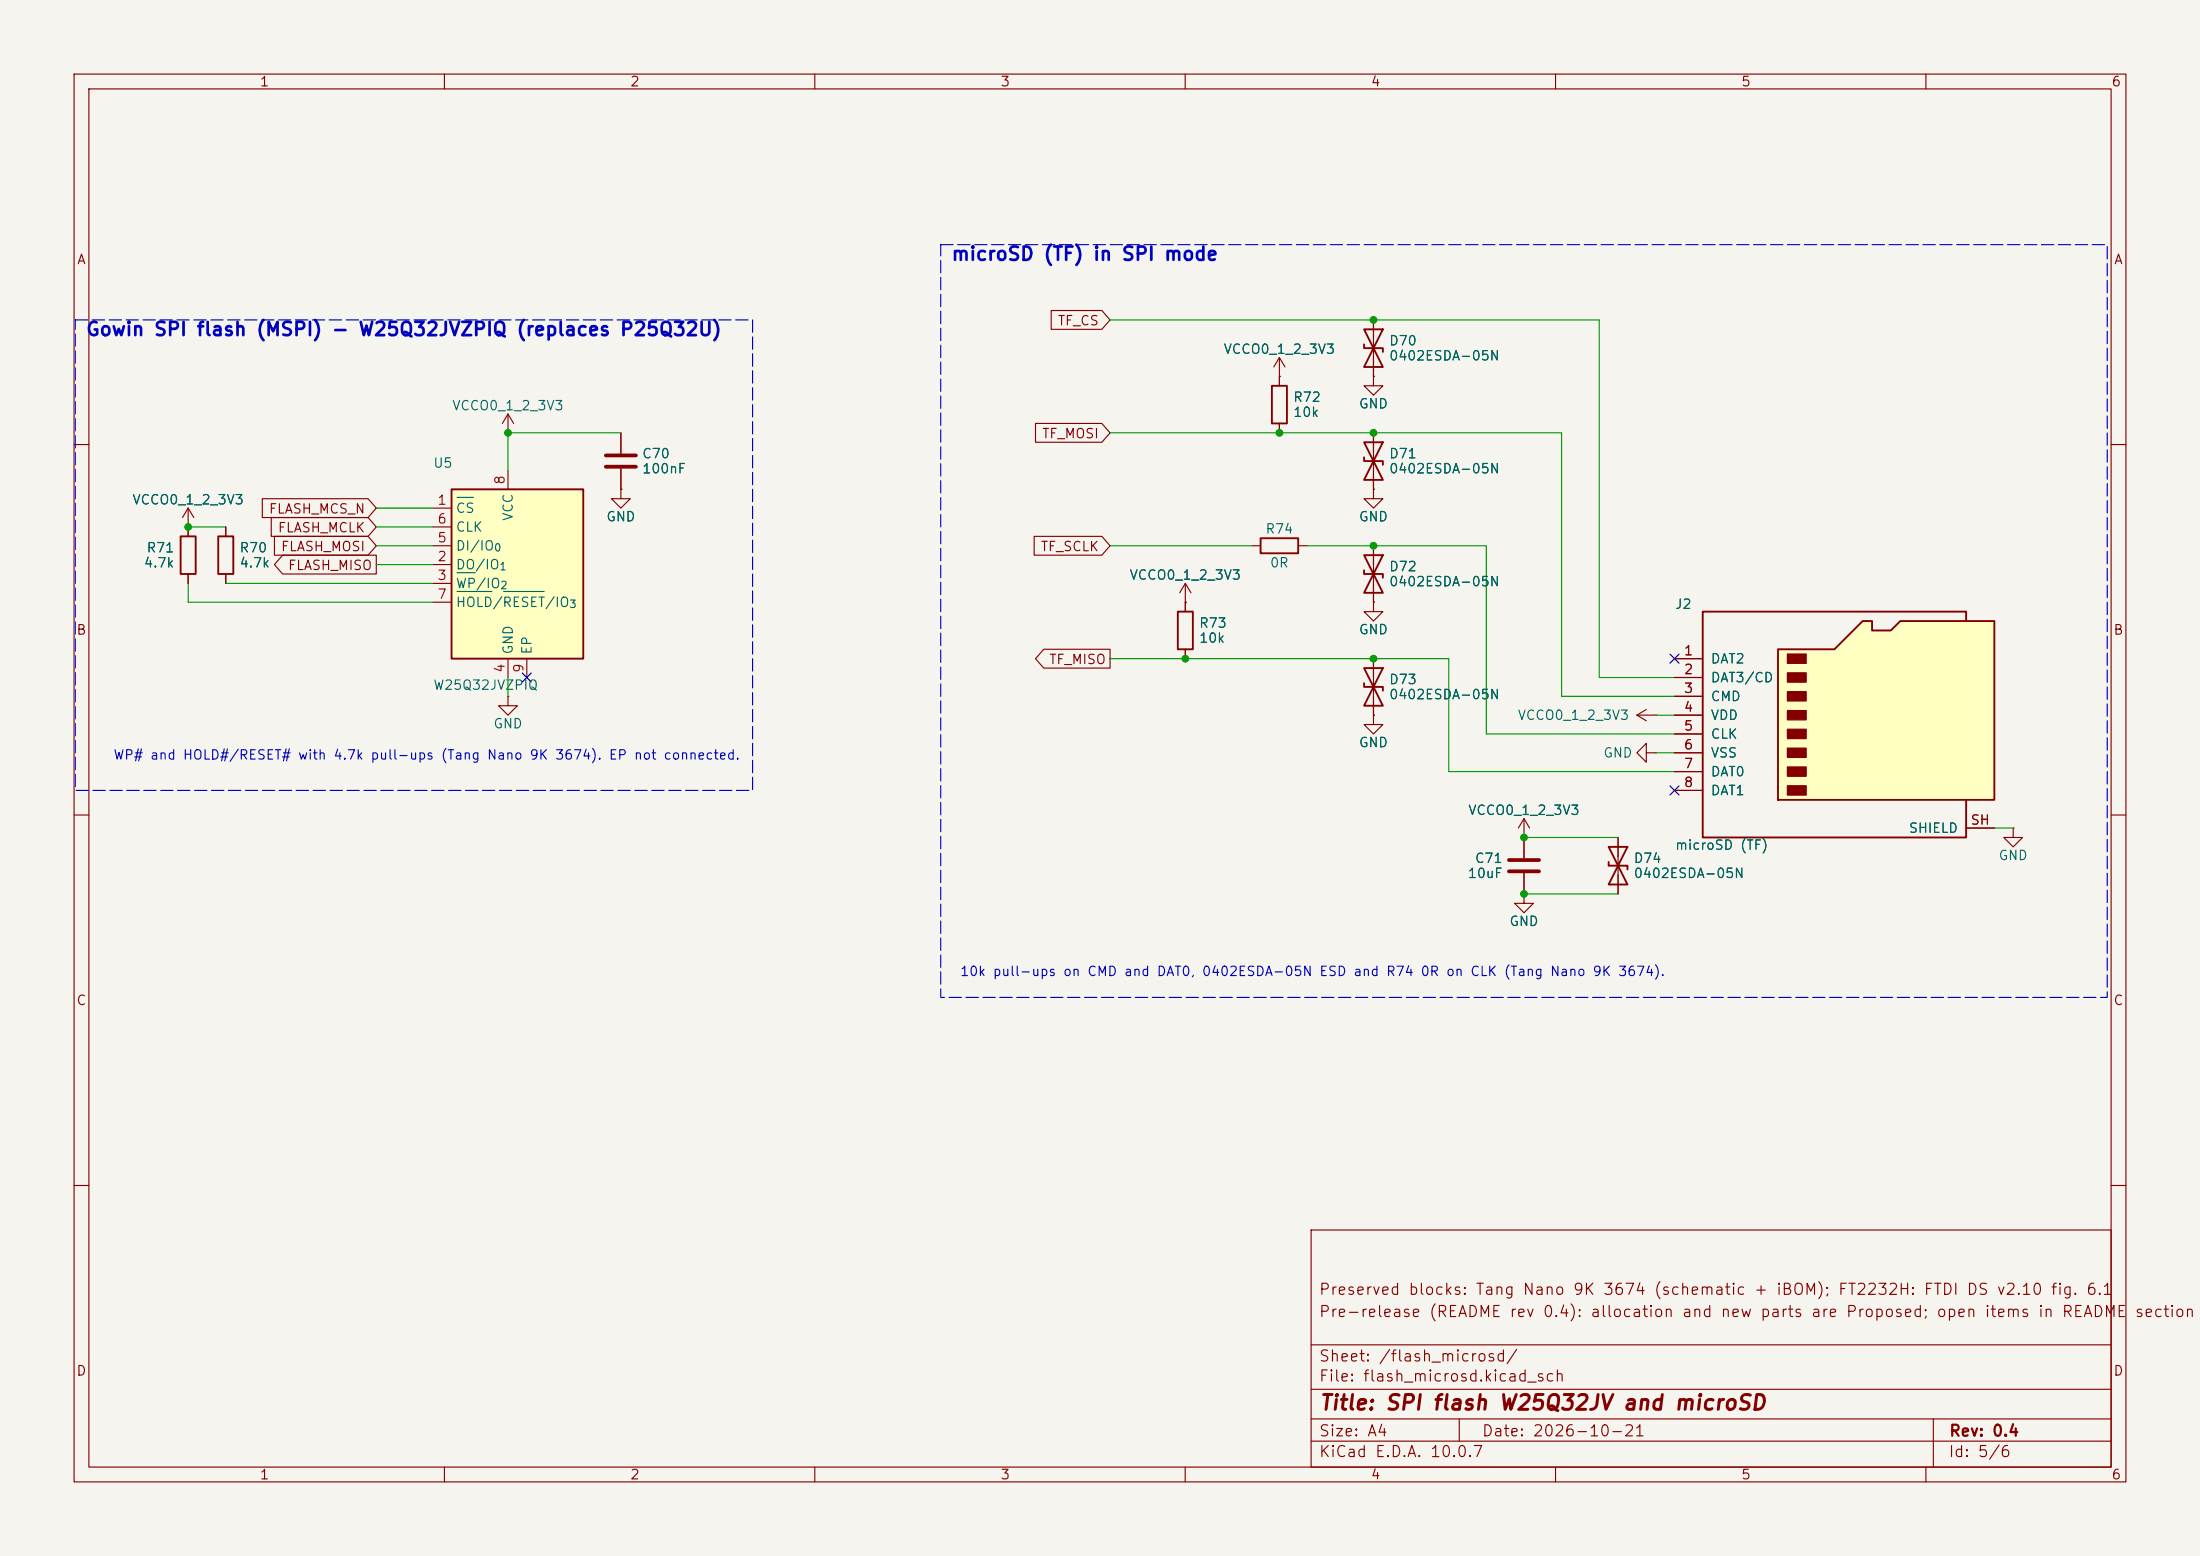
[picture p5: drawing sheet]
(kicad_sch
 (version 20260101)
 (generator "eeschema")
 (generator_version "10.0")
 (paper "A4")
 (title_block
  (title "SPI flash W25Q32JV and microSD")
  (date "2026-10-21")
  (rev "0.4")
  (comment 1 "Pre-release (README rev 0.4): allocation and new parts are Proposed; open items in README section 20")
  (comment 2 "Preserved blocks: Tang Nano 9K 3674 (schematic + iBOM); FT2232H: FTDI DS v2.10 fig. 6.1"))
 (lib_symbols
  (symbol "Connector:Micro_SD_Card"
   (pin_names
    (offset 1.016)) (exclude_from_sim no) (in_bom yes) (on_board yes)
   (in_pos_files yes)
   (duplicate_pin_numbers_are_jumpers no)
   (property "Reference" "J" (at -16.51 15.24 0) (show_name no) (do_not_autoplace no) (effects (font (size 1.27 1.27))))
   (property "Value" "Micro_SD_Card" (at 16.51 15.24 0) (show_name no) (do_not_autoplace no) (effects (font (size 1.27 1.27)) (justify right)))
   (property "Footprint" "" (at 29.21 7.62 0) (show_name no) (do_not_autoplace no) (hide yes) (effects (font (size 1.27 1.27))))
   (property "Datasheet" "https://www.we-online.com/components/products/datasheet/693072010801.pdf" (at 0 0 0) (show_name no) (do_not_autoplace no) (hide yes) (effects (font (size 1.27 1.27))))
   (property "Description" "Micro SD Card Socket" (at 0 0 0) (show_name no) (do_not_autoplace no) (hide yes) (effects (font (size 1.27 1.27))))
   (symbol "Micro_SD_Card_0_1"
    (polyline (pts (xy -8.89 -11.43) (xy -8.89 8.89) (xy -1.27 8.89) (xy 2.54 12.7) (xy 3.81 12.7) (xy 3.81 11.43) (xy 6.35 11.43) (xy 7.62 12.7) (xy 20.32 12.7) (xy 20.32 -11.43) (xy -8.89 -11.43)) (stroke (width 0.254) (type default)) (fill (type background)))
    (rectangle (start -7.62 8.255) (end -5.08 6.985) (stroke (width 0) (type default)) (fill (type outline)))
    (rectangle (start -7.62 5.715) (end -5.08 4.445) (stroke (width 0) (type default)) (fill (type outline)))
    (rectangle (start -7.62 3.175) (end -5.08 1.905) (stroke (width 0) (type default)) (fill (type outline)))
    (rectangle (start -7.62 0.635) (end -5.08 -0.635) (stroke (width 0) (type default)) (fill (type outline)))
    (rectangle (start -7.62 -1.905) (end -5.08 -3.175) (stroke (width 0) (type default)) (fill (type outline)))
    (rectangle (start -7.62 -4.445) (end -5.08 -5.715) (stroke (width 0) (type default)) (fill (type outline)))
    (rectangle (start -7.62 -6.985) (end -5.08 -8.255) (stroke (width 0) (type default)) (fill (type outline)))
    (rectangle (start -7.62 -9.525) (end -5.08 -10.795) (stroke (width 0) (type default)) (fill (type outline)))
    (polyline (pts (xy 16.51 12.7) (xy 16.51 13.97) (xy -19.05 13.97) (xy -19.05 -16.51) (xy 16.51 -16.51) (xy 16.51 -11.43)) (stroke (width 0.254) (type default)) (fill (type none))))
   (symbol "Micro_SD_Card_1_1"
    (pin bidirectional line (at -22.86 7.62 0) (length 3.81) (name "DAT2" (effects (font (size 1.27 1.27)))) (number "1" (effects (font (size 1.27 1.27)))))
    (pin bidirectional line (at -22.86 5.08 0) (length 3.81) (name "DAT3/CD" (effects (font (size 1.27 1.27)))) (number "2" (effects (font (size 1.27 1.27)))))
    (pin input line (at -22.86 2.54 0) (length 3.81) (name "CMD" (effects (font (size 1.27 1.27)))) (number "3" (effects (font (size 1.27 1.27)))))
    (pin power_in line (at -22.86 0 0) (length 3.81) (name "VDD" (effects (font (size 1.27 1.27)))) (number "4" (effects (font (size 1.27 1.27)))))
    (pin input line (at -22.86 -2.54 0) (length 3.81) (name "CLK" (effects (font (size 1.27 1.27)))) (number "5" (effects (font (size 1.27 1.27)))))
    (pin power_in line (at -22.86 -5.08 0) (length 3.81) (name "VSS" (effects (font (size 1.27 1.27)))) (number "6" (effects (font (size 1.27 1.27)))))
    (pin bidirectional line (at -22.86 -7.62 0) (length 3.81) (name "DAT0" (effects (font (size 1.27 1.27)))) (number "7" (effects (font (size 1.27 1.27)))))
    (pin bidirectional line (at -22.86 -10.16 0) (length 3.81) (name "DAT1" (effects (font (size 1.27 1.27)))) (number "8" (effects (font (size 1.27 1.27)))))
    (pin passive line (at 20.32 -15.24 180) (length 3.81) (name "SHIELD" (effects (font (size 1.27 1.27)))) (number "SH" (effects (font (size 1.27 1.27))))))
   (embedded_fonts no))
  (symbol "Device:C"
   (pin_numbers (hide yes))
   (pin_names
    (offset 0.254)) (exclude_from_sim no) (in_bom yes) (on_board yes)
   (in_pos_files yes)
   (duplicate_pin_numbers_are_jumpers no)
   (property "Reference" "C" (at 0.635 2.54 0) (show_name no) (do_not_autoplace no) (effects (font (size 1.27 1.27)) (justify left)))
   (property "Value" "C" (at 0.635 -2.54 0) (show_name no) (do_not_autoplace no) (effects (font (size 1.27 1.27)) (justify left)))
   (property "Footprint" "" (at 0.9652 -3.81 0) (show_name no) (do_not_autoplace no) (hide yes) (effects (font (size 1.27 1.27))))
   (property "Datasheet" "" (at 0 0 0) (show_name no) (do_not_autoplace no) (hide yes) (effects (font (size 1.27 1.27))))
   (property "Description" "Unpolarized capacitor" (at 0 0 0) (show_name no) (do_not_autoplace no) (hide yes) (effects (font (size 1.27 1.27))))
   (symbol "C_0_1"
    (polyline (pts (xy -2.032 0.762) (xy 2.032 0.762)) (stroke (width 0.508) (type default)) (fill (type none)))
    (polyline (pts (xy -2.032 -0.762) (xy 2.032 -0.762)) (stroke (width 0.508) (type default)) (fill (type none))))
   (symbol "C_1_1"
    (pin passive line (at 0 3.81 270) (length 2.794) (name "" (effects (font (size 1.27 1.27)))) (number "1" (effects (font (size 1.27 1.27)))))
    (pin passive line (at 0 -3.81 90) (length 2.794) (name "" (effects (font (size 1.27 1.27)))) (number "2" (effects (font (size 1.27 1.27))))))
   (embedded_fonts no))
  (symbol "Device:D_TVS"
   (pin_numbers (hide yes))
   (pin_names
    (offset 1.016) (hide yes)) (exclude_from_sim no) (in_bom yes) (on_board yes)
   (in_pos_files yes)
   (duplicate_pin_numbers_are_jumpers no)
   (property "Reference" "D" (at 0 2.54 0) (show_name no) (do_not_autoplace no) (effects (font (size 1.27 1.27))))
   (property "Value" "D_TVS" (at 0 -2.54 0) (show_name no) (do_not_autoplace no) (effects (font (size 1.27 1.27))))
   (property "Footprint" "" (at 0 0 0) (show_name no) (do_not_autoplace no) (hide yes) (effects (font (size 1.27 1.27))))
   (property "Datasheet" "" (at 0 0 0) (show_name no) (do_not_autoplace no) (hide yes) (effects (font (size 1.27 1.27))))
   (property "Description" "Bidirectional transient-voltage-suppression diode" (at 0 0 0) (show_name no) (do_not_autoplace no) (hide yes) (effects (font (size 1.27 1.27))))
   (symbol "D_TVS_0_1"
    (polyline (pts (xy -2.54 1.27) (xy -2.54 -1.27) (xy 2.54 1.27) (xy 2.54 -1.27) (xy -2.54 1.27)) (stroke (width 0.254) (type default)) (fill (type none)))
    (polyline (pts (xy 0.508 1.27) (xy 0 1.27) (xy 0 -1.27) (xy -0.508 -1.27)) (stroke (width 0.254) (type default)) (fill (type none)))
    (polyline (pts (xy 1.27 0) (xy -1.27 0)) (stroke (width 0) (type default)) (fill (type none))))
   (symbol "D_TVS_1_1"
    (pin passive line (at -3.81 0 0) (length 2.54) (name "A1" (effects (font (size 1.27 1.27)))) (number "1" (effects (font (size 1.27 1.27)))))
    (pin passive line (at 3.81 0 180) (length 2.54) (name "A2" (effects (font (size 1.27 1.27)))) (number "2" (effects (font (size 1.27 1.27))))))
   (embedded_fonts no))
  (symbol "Device:R"
   (pin_numbers (hide yes))
   (pin_names
    (offset 0)) (exclude_from_sim no) (in_bom yes) (on_board yes)
   (in_pos_files yes)
   (duplicate_pin_numbers_are_jumpers no)
   (property "Reference" "R" (at 2.032 0 90) (show_name no) (do_not_autoplace no) (effects (font (size 1.27 1.27))))
   (property "Value" "R" (at 0 0 90) (show_name no) (do_not_autoplace no) (effects (font (size 1.27 1.27))))
   (property "Footprint" "" (at -1.778 0 90) (show_name no) (do_not_autoplace no) (hide yes) (effects (font (size 1.27 1.27))))
   (property "Datasheet" "" (at 0 0 0) (show_name no) (do_not_autoplace no) (hide yes) (effects (font (size 1.27 1.27))))
   (property "Description" "Resistor" (at 0 0 0) (show_name no) (do_not_autoplace no) (hide yes) (effects (font (size 1.27 1.27))))
   (symbol "R_0_1"
    (rectangle (start -1.016 -2.54) (end 1.016 2.54) (stroke (width 0.254) (type default)) (fill (type none))))
   (symbol "R_1_1"
    (pin passive line (at 0 3.81 270) (length 1.27) (name "" (effects (font (size 1.27 1.27)))) (number "1" (effects (font (size 1.27 1.27)))))
    (pin passive line (at 0 -3.81 90) (length 1.27) (name "" (effects (font (size 1.27 1.27)))) (number "2" (effects (font (size 1.27 1.27))))))
   (embedded_fonts no))
  (symbol "power:+3V3"
   (power global)
   (pin_numbers (hide yes))
   (pin_names
    (offset 0) (hide yes)) (exclude_from_sim no) (in_bom yes) (on_board yes)
   (in_pos_files yes)
   (duplicate_pin_numbers_are_jumpers no)
   (property "Reference" "#PWR" (at 0 -3.81 0) (show_name no) (do_not_autoplace no) (hide yes) (effects (font (size 1.27 1.27))))
   (property "Value" "+3V3" (at 0 3.556 0) (show_name no) (do_not_autoplace no) (effects (font (size 1.27 1.27))))
   (property "Footprint" "" (at 0 0 0) (show_name no) (do_not_autoplace no) (hide yes) (effects (font (size 1.27 1.27))))
   (property "Datasheet" "" (at 0 0 0) (show_name no) (do_not_autoplace no) (hide yes) (effects (font (size 1.27 1.27))))
   (property "Description" "Power symbol creates a global label with name \"+3V3\"" (at 0 0 0) (show_name no) (do_not_autoplace no) (hide yes) (effects (font (size 1.27 1.27))))
   (symbol "+3V3_0_1"
    (polyline (pts (xy -0.762 1.27) (xy 0 2.54)) (stroke (width 0) (type default)) (fill (type none)))
    (polyline (pts (xy 0 2.54) (xy 0.762 1.27)) (stroke (width 0) (type default)) (fill (type none)))
    (polyline (pts (xy 0 0) (xy 0 2.54)) (stroke (width 0) (type default)) (fill (type none))))
   (symbol "+3V3_1_1"
    (pin power_in line (at 0 0 90) (length 0) (name "" (effects (font (size 1.27 1.27)))) (number "1" (effects (font (size 1.27 1.27))))))
   (embedded_fonts no))
  (symbol "power:GND"
   (power global)
   (pin_numbers (hide yes))
   (pin_names
    (offset 0) (hide yes)) (exclude_from_sim no) (in_bom yes) (on_board yes)
   (in_pos_files yes)
   (duplicate_pin_numbers_are_jumpers no)
   (property "Reference" "#PWR" (at 0 -6.35 0) (show_name no) (do_not_autoplace no) (hide yes) (effects (font (size 1.27 1.27))))
   (property "Value" "GND" (at 0 -3.81 0) (show_name no) (do_not_autoplace no) (effects (font (size 1.27 1.27))))
   (property "Footprint" "" (at 0 0 0) (show_name no) (do_not_autoplace no) (hide yes) (effects (font (size 1.27 1.27))))
   (property "Datasheet" "" (at 0 0 0) (show_name no) (do_not_autoplace no) (hide yes) (effects (font (size 1.27 1.27))))
   (property "Description" "Power symbol creates a global label with name \"GND\" , ground" (at 0 0 0) (show_name no) (do_not_autoplace no) (hide yes) (effects (font (size 1.27 1.27))))
   (symbol "GND_0_1"
    (polyline (pts (xy 0 0) (xy 0 -1.27) (xy 1.27 -1.27) (xy 0 -2.54) (xy -1.27 -1.27) (xy 0 -1.27)) (stroke (width 0) (type default)) (fill (type none))))
   (symbol "GND_1_1"
    (pin power_in line (at 0 0 270) (length 0) (name "" (effects (font (size 1.27 1.27)))) (number "1" (effects (font (size 1.27 1.27))))))
   (embedded_fonts no))
  (symbol "tangnano9k-kr260-hat:P25Q32U_WSON8" (exclude_from_sim no) (in_bom yes) (on_board yes)
   (in_pos_files yes)
   (duplicate_pin_numbers_are_jumpers no)
   (property "Reference" "U" (at -6.35 11.43 0) (show_name no) (do_not_autoplace no) (effects (font (size 1.27 1.27))))
   (property "Value" "P25Q32U" (at 7.62 11.43 0) (show_name no) (do_not_autoplace no) (effects (font (size 1.27 1.27))))
   (property "Footprint" "Package_SON:WSON-8-1EP_6x5mm_P1.27mm_EP3.4x4mm" (at 0 0 0) (show_name no) (do_not_autoplace no) (hide yes) (effects (font (size 1.27 1.27))))
   (property "Datasheet" "PUYA P25Q32U (datasheet pending; standard 8-pin SPI pinout)" (at 0 -2.54 0) (show_name no) (do_not_autoplace no) (hide yes) (effects (font (size 1.27 1.27))))
   (property "Description" "PUYA P25Q32U 32Mbit SPI NOR flash, WSON-8 6x5 mm, as in Tang Nano 9K 3674 (U3). Standard 8-pin SPI flash pinout (copied from Memory_Flash:W25Q32JVZP)." (at 0 0 0) (show_name no) (do_not_autoplace no) (hide yes) (effects (font (size 1.27 1.27))))
   (symbol "P25Q32U_WSON8_0_1"
    (rectangle (start -7.62 10.16) (end 10.16 -12.7) (stroke (width 0.254) (type default)) (fill (type background))))
   (symbol "P25Q32U_WSON8_1_1"
    (pin input line (at -10.16 7.62 0) (length 2.54) (name "~{CS}" (effects (font (size 1.27 1.27)))) (number "1" (effects (font (size 1.27 1.27)))))
    (pin bidirectional line (at -10.16 0 0) (length 2.54) (name "DO/IO_{1}" (effects (font (size 1.27 1.27)))) (number "2" (effects (font (size 1.27 1.27)))))
    (pin bidirectional line (at -10.16 -2.54 0) (length 2.54) (name "~{WP}/IO_{2}" (effects (font (size 1.27 1.27)))) (number "3" (effects (font (size 1.27 1.27)))))
    (pin power_in line (at 0 -15.24 90) (length 2.54) (name "GND" (effects (font (size 1.27 1.27)))) (number "4" (effects (font (size 1.27 1.27)))))
    (pin bidirectional line (at -10.16 2.54 0) (length 2.54) (name "DI/IO_{0}" (effects (font (size 1.27 1.27)))) (number "5" (effects (font (size 1.27 1.27)))))
    (pin input line (at -10.16 5.08 0) (length 2.54) (name "CLK" (effects (font (size 1.27 1.27)))) (number "6" (effects (font (size 1.27 1.27)))))
    (pin bidirectional line (at -10.16 -5.08 0) (length 2.54) (name "~{HOLD}/~{RESET}/IO_{3}" (effects (font (size 1.27 1.27)))) (number "7" (effects (font (size 1.27 1.27)))))
    (pin power_in line (at 0 12.7 270) (length 2.54) (name "VCC" (effects (font (size 1.27 1.27)))) (number "8" (effects (font (size 1.27 1.27)))))
    (pin passive line (at 2.54 -15.24 90) (length 2.54) (name "EP" (effects (font (size 1.27 1.27)))) (number "9" (effects (font (size 1.27 1.27))))))
   (embedded_fonts no)))
 (junction
  (at 25.4 71.12)
  (diameter 0)
  (color 0 0 0 0))
 (junction
  (at 68.58 58.42)
  (diameter 0)
  (color 0 0 0 0))
 (junction
  (at 160.02 88.9)
  (diameter 0)
  (color 0 0 0 0))
 (junction
  (at 172.72 58.42)
  (diameter 0)
  (color 0 0 0 0))
 (junction
  (at 185.42 43.18)
  (diameter 0)
  (color 0 0 0 0))
 (junction
  (at 185.42 58.42)
  (diameter 0)
  (color 0 0 0 0))
 (junction
  (at 185.42 73.66)
  (diameter 0)
  (color 0 0 0 0))
 (junction
  (at 185.42 88.9)
  (diameter 0)
  (color 0 0 0 0))
 (junction
  (at 205.74 113.03)
  (diameter 0)
  (color 0 0 0 0))
 (junction
  (at 205.74 120.65)
  (diameter 0)
  (color 0 0 0 0))
 (no_connect
  (at 71.12 91.44))
 (no_connect
  (at 226.06 88.9))
 (no_connect
  (at 226.06 106.68))
 (wire
  (pts (xy 58.42 68.58) (xy 50.8 68.58))
  (stroke (width 0) (type default)))
 (wire
  (pts (xy 58.42 71.12) (xy 50.8 71.12))
  (stroke (width 0) (type default)))
 (wire
  (pts (xy 58.42 73.66) (xy 50.8 73.66))
  (stroke (width 0) (type default)))
 (wire
  (pts (xy 58.42 76.2) (xy 50.8 76.2))
  (stroke (width 0) (type default)))
 (wire
  (pts (xy 58.42 78.74) (xy 30.48 78.74))
  (stroke (width 0) (type default)))
 (wire
  (pts (xy 58.42 81.28) (xy 25.4 81.28))
  (stroke (width 0) (type default)))
 (wire
  (pts (xy 25.4 81.28) (xy 25.4 78.74))
  (stroke (width 0) (type default)))
 (wire
  (pts (xy 25.4 71.12) (xy 30.48 71.12))
  (stroke (width 0) (type default)))
 (wire
  (pts (xy 68.58 63.5) (xy 68.58 58.42))
  (stroke (width 0) (type default)))
 (wire
  (pts (xy 68.58 58.42) (xy 83.82 58.42))
  (stroke (width 0) (type default)))
 (wire
  (pts (xy 226.06 91.44) (xy 215.9 91.44))
  (stroke (width 0) (type default)))
 (wire
  (pts (xy 215.9 91.44) (xy 215.9 43.18))
  (stroke (width 0) (type default)))
 (wire
  (pts (xy 215.9 43.18) (xy 185.42 43.18))
  (stroke (width 0) (type default)))
 (wire
  (pts (xy 185.42 43.18) (xy 149.86 43.18))
  (stroke (width 0) (type default)))
 (wire
  (pts (xy 226.06 93.98) (xy 210.82 93.98))
  (stroke (width 0) (type default)))
 (wire
  (pts (xy 210.82 93.98) (xy 210.82 58.42))
  (stroke (width 0) (type default)))
 (wire
  (pts (xy 210.82 58.42) (xy 185.42 58.42))
  (stroke (width 0) (type default)))
 (wire
  (pts (xy 185.42 58.42) (xy 172.72 58.42))
  (stroke (width 0) (type default)))
 (wire
  (pts (xy 172.72 58.42) (xy 149.86 58.42))
  (stroke (width 0) (type default)))
 (wire
  (pts (xy 226.06 104.14) (xy 195.58 104.14))
  (stroke (width 0) (type default)))
 (wire
  (pts (xy 195.58 104.14) (xy 195.58 88.9))
  (stroke (width 0) (type default)))
 (wire
  (pts (xy 195.58 88.9) (xy 185.42 88.9))
  (stroke (width 0) (type default)))
 (wire
  (pts (xy 185.42 88.9) (xy 160.02 88.9))
  (stroke (width 0) (type default)))
 (wire
  (pts (xy 160.02 88.9) (xy 149.86 88.9))
  (stroke (width 0) (type default)))
 (wire
  (pts (xy 226.06 99.06) (xy 200.66 99.06))
  (stroke (width 0) (type default)))
 (wire
  (pts (xy 200.66 99.06) (xy 200.66 73.66))
  (stroke (width 0) (type default)))
 (wire
  (pts (xy 200.66 73.66) (xy 185.42 73.66))
  (stroke (width 0) (type default)))
 (wire
  (pts (xy 185.42 73.66) (xy 176.53 73.66))
  (stroke (width 0) (type default)))
 (wire
  (pts (xy 168.91 73.66) (xy 149.86 73.66))
  (stroke (width 0) (type default)))
 (wire
  (pts (xy 205.74 113.03) (xy 218.44 113.03))
  (stroke (width 0) (type default)))
 (wire
  (pts (xy 205.74 120.65) (xy 218.44 120.65))
  (stroke (width 0) (type default)))
 (wire
  (pts (xy 269.24 111.76) (xy 271.78 111.76))
  (stroke (width 0) (type default)))
 (wire
  (pts (xy 226.06 96.52) (xy 223.52 96.52))
  (stroke (width 0) (type default)))
 (wire
  (pts (xy 226.06 101.6) (xy 223.52 101.6))
  (stroke (width 0) (type default)))
 (wire
  (pts (xy 68.58 91.44) (xy 68.58 93.98))
  (stroke (width 0) (type default)))
 (rectangle
  (start 10.16 43.18)
  (end 101.6 106.68)
  (stroke (width 0) (type dash))
  (fill (type none)))
 (rectangle
  (start 127 33.02)
  (end 284.48 134.62)
  (stroke (width 0) (type dash))
  (fill (type none)))
 (text "Gowin SPI flash (MSPI) - W25Q32JVZPIQ (replaces P25Q32U)"
  (exclude_from_sim no)
  (at 11.43 45.72 0)
  (effects (font (size 1.8 1.8)
    (bold yes)) (justify left bottom)))
 (text "WP# and HOLD#/RESET# with 4.7k pull-ups (Tang Nano 9K 3674). EP not connected."
  (exclude_from_sim no)
  (at 15.24 102.87 0)
  (effects (font (size 1.27 1.27)) (justify left bottom)))
 (text "microSD (TF) in SPI mode"
  (exclude_from_sim no)
  (at 128.27 35.56 0)
  (effects (font (size 1.8 1.8)
    (bold yes)) (justify left bottom)))
 (text "10k pull-ups on CMD and DAT0, 0402ESDA-05N ESD and R74 0R on CLK (Tang Nano 9K 3674)."
  (exclude_from_sim no)
  (at 129.54 132.08 0)
  (effects (font (size 1.27 1.27)) (justify left bottom)))
 (global_label "FLASH_MCS_N"
  (shape input)
  (at 50.8 68.58 180)
  (fields_autoplaced yes)
  (effects (font (size 1.27 1.27)) (justify right))
  (property "Intersheetrefs" "${INTERSHEET_REFS}" (at 50.8 68.58 0) (hide yes) (effects (font (size 1.27 1.27)) (justify right))))
 (global_label "FLASH_MCLK"
  (shape input)
  (at 50.8 71.12 180)
  (fields_autoplaced yes)
  (effects (font (size 1.27 1.27)) (justify right))
  (property "Intersheetrefs" "${INTERSHEET_REFS}" (at 50.8 71.12 0) (hide yes) (effects (font (size 1.27 1.27)) (justify right))))
 (global_label "FLASH_MOSI"
  (shape input)
  (at 50.8 73.66 180)
  (fields_autoplaced yes)
  (effects (font (size 1.27 1.27)) (justify right))
  (property "Intersheetrefs" "${INTERSHEET_REFS}" (at 50.8 73.66 0) (hide yes) (effects (font (size 1.27 1.27)) (justify right))))
 (global_label "FLASH_MISO"
  (shape output)
  (at 50.8 76.2 180)
  (fields_autoplaced yes)
  (effects (font (size 1.27 1.27)) (justify right))
  (property "Intersheetrefs" "${INTERSHEET_REFS}" (at 50.8 76.2 0) (hide yes) (effects (font (size 1.27 1.27)) (justify right))))
 (global_label "TF_CS"
  (shape input)
  (at 149.86 43.18 180)
  (fields_autoplaced yes)
  (effects (font (size 1.27 1.27)) (justify right))
  (property "Intersheetrefs" "${INTERSHEET_REFS}" (at 149.86 43.18 0) (hide yes) (effects (font (size 1.27 1.27)) (justify right))))
 (global_label "TF_MOSI"
  (shape input)
  (at 149.86 58.42 180)
  (fields_autoplaced yes)
  (effects (font (size 1.27 1.27)) (justify right))
  (property "Intersheetrefs" "${INTERSHEET_REFS}" (at 149.86 58.42 0) (hide yes) (effects (font (size 1.27 1.27)) (justify right))))
 (global_label "TF_MISO"
  (shape output)
  (at 149.86 88.9 180)
  (fields_autoplaced yes)
  (effects (font (size 1.27 1.27)) (justify right))
  (property "Intersheetrefs" "${INTERSHEET_REFS}" (at 149.86 88.9 0) (hide yes) (effects (font (size 1.27 1.27)) (justify right))))
 (global_label "TF_SCLK"
  (shape input)
  (at 149.86 73.66 180)
  (fields_autoplaced yes)
  (effects (font (size 1.27 1.27)) (justify right))
  (property "Intersheetrefs" "${INTERSHEET_REFS}" (at 149.86 73.66 0) (hide yes) (effects (font (size 1.27 1.27)) (justify right))))
 (symbol
  (lib_id "Device:R")
  (at 30.48 74.93 0)
  (unit 1)
  (body_style 1)
  (exclude_from_sim no)
  (in_bom yes)
  (on_board yes)
  (in_pos_files yes)
  (dnp no)
  (property "Reference" "R70" (at 32.258 73.914 0) (show_name no) (do_not_autoplace no) (effects (font (size 1.27 1.27)) (justify left)))
  (property "Value" "4.7k" (at 32.258 75.946 0) (show_name no) (do_not_autoplace no) (effects (font (size 1.27 1.27)) (justify left)))
  (property "Footprint" "Resistor_SMD:R_0402_1005Metric" (at 30.48 74.93 0) (hide yes) (show_name no) (do_not_autoplace no) (effects (font (size 1.27 1.27))))
  (property "Datasheet" "" (at 30.48 74.93 0) (hide yes) (show_name no) (do_not_autoplace no) (effects (font (size 1.27 1.27))))
  (property "Description" "Resistor" (at 30.48 74.93 0) (hide yes) (show_name no) (do_not_autoplace no) (effects (font (size 1.27 1.27))))
  (pin "1")
  (pin "2"))
 (symbol
  (lib_id "Device:R")
  (at 25.4 74.93 0)
  (unit 1)
  (body_style 1)
  (exclude_from_sim no)
  (in_bom yes)
  (on_board yes)
  (in_pos_files yes)
  (dnp no)
  (property "Reference" "R71" (at 23.622 73.914 0) (show_name no) (do_not_autoplace no) (effects (font (size 1.27 1.27)) (justify right)))
  (property "Value" "4.7k" (at 23.622 75.946 0) (show_name no) (do_not_autoplace no) (effects (font (size 1.27 1.27)) (justify right)))
  (property "Footprint" "Resistor_SMD:R_0402_1005Metric" (at 25.4 74.93 0) (hide yes) (show_name no) (do_not_autoplace no) (effects (font (size 1.27 1.27))))
  (property "Datasheet" "" (at 25.4 74.93 0) (hide yes) (show_name no) (do_not_autoplace no) (effects (font (size 1.27 1.27))))
  (property "Description" "Resistor" (at 25.4 74.93 0) (hide yes) (show_name no) (do_not_autoplace no) (effects (font (size 1.27 1.27))))
  (pin "1")
  (pin "2"))
 (symbol
  (lib_id "Device:C")
  (at 83.82 62.23 0)
  (unit 1)
  (body_style 1)
  (exclude_from_sim no)
  (in_bom yes)
  (on_board yes)
  (in_pos_files yes)
  (dnp no)
  (property "Reference" "C70" (at 86.614 61.214 0) (show_name no) (do_not_autoplace no) (effects (font (size 1.27 1.27)) (justify left)))
  (property "Value" "100nF" (at 86.614 63.246 0) (show_name no) (do_not_autoplace no) (effects (font (size 1.27 1.27)) (justify left)))
  (property "Footprint" "Capacitor_SMD:C_0402_1005Metric" (at 83.82 62.23 0) (hide yes) (show_name no) (do_not_autoplace no) (effects (font (size 1.27 1.27))))
  (property "Datasheet" "" (at 83.82 62.23 0) (hide yes) (show_name no) (do_not_autoplace no) (effects (font (size 1.27 1.27))))
  (property "Description" "Unpolarized capacitor" (at 83.82 62.23 0) (hide yes) (show_name no) (do_not_autoplace no) (effects (font (size 1.27 1.27))))
  (pin "1")
  (pin "2"))
 (symbol
  (lib_id "Connector:Micro_SD_Card")
  (at 248.92 96.52 0)
  (unit 1)
  (body_style 1)
  (exclude_from_sim no)
  (in_bom yes)
  (on_board yes)
  (in_pos_files yes)
  (dnp no)
  (property "Reference" "J2" (at 226.06 81.534 0) (show_name no) (do_not_autoplace no) (effects (font (size 1.27 1.27)) (justify left)))
  (property "Value" "microSD (TF)" (at 226.06 114.046 0) (show_name no) (do_not_autoplace no) (effects (font (size 1.27 1.27)) (justify left)))
  (property "Footprint" "Connector_Card:microSD_HC_Molex_104031-0811" (at 248.92 96.52 0) (hide yes) (show_name no) (do_not_autoplace no) (effects (font (size 1.27 1.27))))
  (property "Datasheet" "https://www.we-online.com/components/products/datasheet/693072010801.pdf" (at 248.92 96.52 0) (hide yes) (show_name no) (do_not_autoplace no) (effects (font (size 1.27 1.27))))
  (property "Description" "Micro SD Card Socket" (at 248.92 96.52 0) (hide yes) (show_name no) (do_not_autoplace no) (effects (font (size 1.27 1.27))))
  (pin "1")
  (pin "2")
  (pin "3")
  (pin "4")
  (pin "5")
  (pin "6")
  (pin "7")
  (pin "8")
  (pin "SH"))
 (symbol
  (lib_id "Device:R")
  (at 172.72 54.61 0)
  (unit 1)
  (body_style 1)
  (exclude_from_sim no)
  (in_bom yes)
  (on_board yes)
  (in_pos_files yes)
  (dnp no)
  (property "Reference" "R72" (at 174.498 53.594 0) (show_name no) (do_not_autoplace no) (effects (font (size 1.27 1.27)) (justify left)))
  (property "Value" "10k" (at 174.498 55.626 0) (show_name no) (do_not_autoplace no) (effects (font (size 1.27 1.27)) (justify left)))
  (property "Footprint" "Resistor_SMD:R_0402_1005Metric" (at 172.72 54.61 0) (hide yes) (show_name no) (do_not_autoplace no) (effects (font (size 1.27 1.27))))
  (property "Datasheet" "" (at 172.72 54.61 0) (hide yes) (show_name no) (do_not_autoplace no) (effects (font (size 1.27 1.27))))
  (property "Description" "Resistor" (at 172.72 54.61 0) (hide yes) (show_name no) (do_not_autoplace no) (effects (font (size 1.27 1.27))))
  (pin "1")
  (pin "2"))
 (symbol
  (lib_id "Device:R")
  (at 160.02 85.09 0)
  (unit 1)
  (body_style 1)
  (exclude_from_sim no)
  (in_bom yes)
  (on_board yes)
  (in_pos_files yes)
  (dnp no)
  (property "Reference" "R73" (at 161.798 84.074 0) (show_name no) (do_not_autoplace no) (effects (font (size 1.27 1.27)) (justify left)))
  (property "Value" "10k" (at 161.798 86.106 0) (show_name no) (do_not_autoplace no) (effects (font (size 1.27 1.27)) (justify left)))
  (property "Footprint" "Resistor_SMD:R_0402_1005Metric" (at 160.02 85.09 0) (hide yes) (show_name no) (do_not_autoplace no) (effects (font (size 1.27 1.27))))
  (property "Datasheet" "" (at 160.02 85.09 0) (hide yes) (show_name no) (do_not_autoplace no) (effects (font (size 1.27 1.27))))
  (property "Description" "Resistor" (at 160.02 85.09 0) (hide yes) (show_name no) (do_not_autoplace no) (effects (font (size 1.27 1.27))))
  (pin "1")
  (pin "2"))
 (symbol
  (lib_id "Device:C")
  (at 205.74 116.84 0)
  (unit 1)
  (body_style 1)
  (exclude_from_sim no)
  (in_bom yes)
  (on_board yes)
  (in_pos_files yes)
  (dnp no)
  (property "Reference" "C71" (at 202.946 115.824 0) (show_name no) (do_not_autoplace no) (effects (font (size 1.27 1.27)) (justify right)))
  (property "Value" "10uF" (at 202.946 117.856 0) (show_name no) (do_not_autoplace no) (effects (font (size 1.27 1.27)) (justify right)))
  (property "Footprint" "Capacitor_SMD:C_0603_1608Metric" (at 205.74 116.84 0) (hide yes) (show_name no) (do_not_autoplace no) (effects (font (size 1.27 1.27))))
  (property "Datasheet" "" (at 205.74 116.84 0) (hide yes) (show_name no) (do_not_autoplace no) (effects (font (size 1.27 1.27))))
  (property "Description" "Unpolarized capacitor" (at 205.74 116.84 0) (hide yes) (show_name no) (do_not_autoplace no) (effects (font (size 1.27 1.27))))
  (pin "1")
  (pin "2"))
 (symbol
  (lib_id "Device:R")
  (at 172.72 73.66 90)
  (unit 1)
  (body_style 1)
  (exclude_from_sim no)
  (in_bom yes)
  (on_board yes)
  (in_pos_files yes)
  (dnp no)
  (property "Reference" "R74" (at 172.72 71.374 90) (show_name no) (do_not_autoplace no) (effects (font (size 1.27 1.27))))
  (property "Value" "0R" (at 172.72 75.946 90) (show_name no) (do_not_autoplace no) (effects (font (size 1.27 1.27))))
  (property "Footprint" "Resistor_SMD:R_0402_1005Metric" (at 172.72 73.66 90) (hide yes) (show_name no) (do_not_autoplace no) (effects (font (size 1.27 1.27))))
  (property "Datasheet" "" (at 172.72 73.66 90) (hide yes) (show_name no) (do_not_autoplace no) (effects (font (size 1.27 1.27))))
  (property "Description" "Resistor" (at 172.72 73.66 90) (hide yes) (show_name no) (do_not_autoplace no) (effects (font (size 1.27 1.27))))
  (pin "1")
  (pin "2"))
 (symbol
  (lib_id "Device:D_TVS")
  (at 185.42 46.99 270)
  (unit 1)
  (body_style 1)
  (exclude_from_sim no)
  (in_bom yes)
  (on_board yes)
  (in_pos_files yes)
  (dnp no)
  (property "Reference" "D70" (at 187.452 45.974 90) (show_name no) (do_not_autoplace no) (effects (font (size 1.27 1.27)) (justify left)))
  (property "Value" "0402ESDA-05N" (at 187.452 48.006 90) (show_name no) (do_not_autoplace no) (effects (font (size 1.27 1.27)) (justify left)))
  (property "Footprint" "Diode_SMD:D_0402_1005Metric" (at 185.42 46.99 90) (hide yes) (show_name no) (do_not_autoplace no) (effects (font (size 1.27 1.27))))
  (property "Datasheet" "" (at 185.42 46.99 90) (hide yes) (show_name no) (do_not_autoplace no) (effects (font (size 1.27 1.27))))
  (property "Description" "Bidirectional transient-voltage-suppression diode" (at 185.42 46.99 90) (hide yes) (show_name no) (do_not_autoplace no) (effects (font (size 1.27 1.27))))
  (pin "1")
  (pin "2"))
 (symbol
  (lib_id "Device:D_TVS")
  (at 185.42 62.23 270)
  (unit 1)
  (body_style 1)
  (exclude_from_sim no)
  (in_bom yes)
  (on_board yes)
  (in_pos_files yes)
  (dnp no)
  (property "Reference" "D71" (at 187.452 61.214 90) (show_name no) (do_not_autoplace no) (effects (font (size 1.27 1.27)) (justify left)))
  (property "Value" "0402ESDA-05N" (at 187.452 63.246 90) (show_name no) (do_not_autoplace no) (effects (font (size 1.27 1.27)) (justify left)))
  (property "Footprint" "Diode_SMD:D_0402_1005Metric" (at 185.42 62.23 90) (hide yes) (show_name no) (do_not_autoplace no) (effects (font (size 1.27 1.27))))
  (property "Datasheet" "" (at 185.42 62.23 90) (hide yes) (show_name no) (do_not_autoplace no) (effects (font (size 1.27 1.27))))
  (property "Description" "Bidirectional transient-voltage-suppression diode" (at 185.42 62.23 90) (hide yes) (show_name no) (do_not_autoplace no) (effects (font (size 1.27 1.27))))
  (pin "1")
  (pin "2"))
 (symbol
  (lib_id "Device:D_TVS")
  (at 185.42 77.47 270)
  (unit 1)
  (body_style 1)
  (exclude_from_sim no)
  (in_bom yes)
  (on_board yes)
  (in_pos_files yes)
  (dnp no)
  (property "Reference" "D72" (at 187.452 76.454 90) (show_name no) (do_not_autoplace no) (effects (font (size 1.27 1.27)) (justify left)))
  (property "Value" "0402ESDA-05N" (at 187.452 78.486 90) (show_name no) (do_not_autoplace no) (effects (font (size 1.27 1.27)) (justify left)))
  (property "Footprint" "Diode_SMD:D_0402_1005Metric" (at 185.42 77.47 90) (hide yes) (show_name no) (do_not_autoplace no) (effects (font (size 1.27 1.27))))
  (property "Datasheet" "" (at 185.42 77.47 90) (hide yes) (show_name no) (do_not_autoplace no) (effects (font (size 1.27 1.27))))
  (property "Description" "Bidirectional transient-voltage-suppression diode" (at 185.42 77.47 90) (hide yes) (show_name no) (do_not_autoplace no) (effects (font (size 1.27 1.27))))
  (pin "1")
  (pin "2"))
 (symbol
  (lib_id "Device:D_TVS")
  (at 185.42 92.71 270)
  (unit 1)
  (body_style 1)
  (exclude_from_sim no)
  (in_bom yes)
  (on_board yes)
  (in_pos_files yes)
  (dnp no)
  (property "Reference" "D73" (at 187.452 91.694 90) (show_name no) (do_not_autoplace no) (effects (font (size 1.27 1.27)) (justify left)))
  (property "Value" "0402ESDA-05N" (at 187.452 93.726 90) (show_name no) (do_not_autoplace no) (effects (font (size 1.27 1.27)) (justify left)))
  (property "Footprint" "Diode_SMD:D_0402_1005Metric" (at 185.42 92.71 90) (hide yes) (show_name no) (do_not_autoplace no) (effects (font (size 1.27 1.27))))
  (property "Datasheet" "" (at 185.42 92.71 90) (hide yes) (show_name no) (do_not_autoplace no) (effects (font (size 1.27 1.27))))
  (property "Description" "Bidirectional transient-voltage-suppression diode" (at 185.42 92.71 90) (hide yes) (show_name no) (do_not_autoplace no) (effects (font (size 1.27 1.27))))
  (pin "1")
  (pin "2"))
 (symbol
  (lib_id "Device:D_TVS")
  (at 218.44 116.84 270)
  (unit 1)
  (body_style 1)
  (exclude_from_sim no)
  (in_bom yes)
  (on_board yes)
  (in_pos_files yes)
  (dnp no)
  (property "Reference" "D74" (at 220.472 115.824 90) (show_name no) (do_not_autoplace no) (effects (font (size 1.27 1.27)) (justify left)))
  (property "Value" "0402ESDA-05N" (at 220.472 117.856 90) (show_name no) (do_not_autoplace no) (effects (font (size 1.27 1.27)) (justify left)))
  (property "Footprint" "Diode_SMD:D_0402_1005Metric" (at 218.44 116.84 90) (hide yes) (show_name no) (do_not_autoplace no) (effects (font (size 1.27 1.27))))
  (property "Datasheet" "" (at 218.44 116.84 90) (hide yes) (show_name no) (do_not_autoplace no) (effects (font (size 1.27 1.27))))
  (property "Description" "Bidirectional transient-voltage-suppression diode" (at 218.44 116.84 90) (hide yes) (show_name no) (do_not_autoplace no) (effects (font (size 1.27 1.27))))
  (pin "1")
  (pin "2"))
 (symbol
  (lib_id "tangnano9k-kr260-hat:P25Q32U_WSON8")
  (at 68.58 76.2 0)
  (unit 1)
  (body_style 1)
  (exclude_from_sim no)
  (in_bom yes)
  (on_board yes)
  (in_pos_files yes)
  (dnp no)
  (property "Reference" "U5" (at 58.42 62.484 0) (show_name no) (do_not_autoplace no) (effects (font (size 1.27 1.27)) (justify left)))
  (property "Value" "W25Q32JVZPIQ" (at 58.42 92.456 0) (show_name no) (do_not_autoplace no) (effects (font (size 1.27 1.27)) (justify left)))
  (property "Footprint" "Package_SON:WSON-8-1EP_6x5mm_P1.27mm_EP3.4x4mm" (at 68.58 76.2 0) (hide yes) (show_name no) (do_not_autoplace no) (effects (font (size 1.27 1.27))))
  (property "Datasheet" "https://jlcpcb.com/api/file/downloadByFileSystemAccessId/8588914021244817408" (at 68.58 76.2 0) (hide yes) (show_name no) (do_not_autoplace no) (effects (font (size 1.27 1.27))))
  (property "Description" "Winbond W25Q32JVZPIQ 32Mbit SPI NOR flash, WSON-8 6x5 mm (JLCPCB C571260). Proposed replacement for the PUYA P25Q32U of the Tang Nano 9K 3674 (U3): same standard 8-pin SPI pinout (symbol copied from Memory_Flash:W25Q32JVZP)." (at 68.58 76.2 0) (hide yes) (show_name no) (do_not_autoplace no) (effects (font (size 1.27 1.27))))
  (pin "1")
  (pin "2")
  (pin "3")
  (pin "4")
  (pin "5")
  (pin "6")
  (pin "7")
  (pin "8")
  (pin "9"))
 (symbol
  (lib_id "power:+3V3")
  (at 25.4 71.12 0)
  (unit 1)
  (body_style 1)
  (exclude_from_sim no)
  (in_bom yes)
  (on_board yes)
  (in_pos_files yes)
  (dnp no)
  (property "Reference" "#PWR0401" (at 25.4 71.12 0) (hide yes) (effects (font (size 1.27 1.27))))
  (property "Value" "VCCO0_1_2_3V3" (at 25.4 67.437 0) (effects (font (size 1.27 1.27))))
  (property "Footprint" "" (at 25.4 71.12 0) (hide yes) (effects (font (size 1.27 1.27))))
  (property "Datasheet" "" (at 25.4 71.12 0) (hide yes) (effects (font (size 1.27 1.27))))
  (property "Description" "Power symbol creates a global label with name \"+3V3\"" (at 25.4 71.12 0) (hide yes) (effects (font (size 1.27 1.27))))
  (pin "1"))
 (symbol
  (lib_id "power:+3V3")
  (at 68.58 58.42 0)
  (unit 1)
  (body_style 1)
  (exclude_from_sim no)
  (in_bom yes)
  (on_board yes)
  (in_pos_files yes)
  (dnp no)
  (property "Reference" "#PWR0402" (at 68.58 58.42 0) (hide yes) (effects (font (size 1.27 1.27))))
  (property "Value" "VCCO0_1_2_3V3" (at 68.58 54.737 0) (effects (font (size 1.27 1.27))))
  (property "Footprint" "" (at 68.58 58.42 0) (hide yes) (effects (font (size 1.27 1.27))))
  (property "Datasheet" "" (at 68.58 58.42 0) (hide yes) (effects (font (size 1.27 1.27))))
  (property "Description" "Power symbol creates a global label with name \"+3V3\"" (at 68.58 58.42 0) (hide yes) (effects (font (size 1.27 1.27))))
  (pin "1"))
 (symbol
  (lib_id "power:GND")
  (at 83.82 66.04 0)
  (unit 1)
  (body_style 1)
  (exclude_from_sim no)
  (in_bom yes)
  (on_board yes)
  (in_pos_files yes)
  (dnp no)
  (property "Reference" "#PWR0403" (at 83.82 66.04 0) (hide yes) (effects (font (size 1.27 1.27))))
  (property "Value" "GND" (at 83.82 69.723 0) (effects (font (size 1.27 1.27))))
  (property "Footprint" "" (at 83.82 66.04 0) (hide yes) (effects (font (size 1.27 1.27))))
  (property "Datasheet" "" (at 83.82 66.04 0) (hide yes) (effects (font (size 1.27 1.27))))
  (property "Description" "Power symbol creates a global label with name \"GND\" , ground" (at 83.82 66.04 0) (hide yes) (effects (font (size 1.27 1.27))))
  (pin "1"))
 (symbol
  (lib_id "power:GND")
  (at 185.42 50.8 0)
  (unit 1)
  (body_style 1)
  (exclude_from_sim no)
  (in_bom yes)
  (on_board yes)
  (in_pos_files yes)
  (dnp no)
  (property "Reference" "#PWR0404" (at 185.42 50.8 0) (hide yes) (effects (font (size 1.27 1.27))))
  (property "Value" "GND" (at 185.42 54.483 0) (effects (font (size 1.27 1.27))))
  (property "Footprint" "" (at 185.42 50.8 0) (hide yes) (effects (font (size 1.27 1.27))))
  (property "Datasheet" "" (at 185.42 50.8 0) (hide yes) (effects (font (size 1.27 1.27))))
  (property "Description" "Power symbol creates a global label with name \"GND\" , ground" (at 185.42 50.8 0) (hide yes) (effects (font (size 1.27 1.27))))
  (pin "1"))
 (symbol
  (lib_id "power:GND")
  (at 185.42 66.04 0)
  (unit 1)
  (body_style 1)
  (exclude_from_sim no)
  (in_bom yes)
  (on_board yes)
  (in_pos_files yes)
  (dnp no)
  (property "Reference" "#PWR0405" (at 185.42 66.04 0) (hide yes) (effects (font (size 1.27 1.27))))
  (property "Value" "GND" (at 185.42 69.723 0) (effects (font (size 1.27 1.27))))
  (property "Footprint" "" (at 185.42 66.04 0) (hide yes) (effects (font (size 1.27 1.27))))
  (property "Datasheet" "" (at 185.42 66.04 0) (hide yes) (effects (font (size 1.27 1.27))))
  (property "Description" "Power symbol creates a global label with name \"GND\" , ground" (at 185.42 66.04 0) (hide yes) (effects (font (size 1.27 1.27))))
  (pin "1"))
 (symbol
  (lib_id "power:GND")
  (at 185.42 81.28 0)
  (unit 1)
  (body_style 1)
  (exclude_from_sim no)
  (in_bom yes)
  (on_board yes)
  (in_pos_files yes)
  (dnp no)
  (property "Reference" "#PWR0406" (at 185.42 81.28 0) (hide yes) (effects (font (size 1.27 1.27))))
  (property "Value" "GND" (at 185.42 84.963 0) (effects (font (size 1.27 1.27))))
  (property "Footprint" "" (at 185.42 81.28 0) (hide yes) (effects (font (size 1.27 1.27))))
  (property "Datasheet" "" (at 185.42 81.28 0) (hide yes) (effects (font (size 1.27 1.27))))
  (property "Description" "Power symbol creates a global label with name \"GND\" , ground" (at 185.42 81.28 0) (hide yes) (effects (font (size 1.27 1.27))))
  (pin "1"))
 (symbol
  (lib_id "power:GND")
  (at 185.42 96.52 0)
  (unit 1)
  (body_style 1)
  (exclude_from_sim no)
  (in_bom yes)
  (on_board yes)
  (in_pos_files yes)
  (dnp no)
  (property "Reference" "#PWR0407" (at 185.42 96.52 0) (hide yes) (effects (font (size 1.27 1.27))))
  (property "Value" "GND" (at 185.42 100.203 0) (effects (font (size 1.27 1.27))))
  (property "Footprint" "" (at 185.42 96.52 0) (hide yes) (effects (font (size 1.27 1.27))))
  (property "Datasheet" "" (at 185.42 96.52 0) (hide yes) (effects (font (size 1.27 1.27))))
  (property "Description" "Power symbol creates a global label with name \"GND\" , ground" (at 185.42 96.52 0) (hide yes) (effects (font (size 1.27 1.27))))
  (pin "1"))
 (symbol
  (lib_id "power:+3V3")
  (at 172.72 50.8 0)
  (unit 1)
  (body_style 1)
  (exclude_from_sim no)
  (in_bom yes)
  (on_board yes)
  (in_pos_files yes)
  (dnp no)
  (property "Reference" "#PWR0408" (at 172.72 50.8 0) (hide yes) (effects (font (size 1.27 1.27))))
  (property "Value" "VCCO0_1_2_3V3" (at 172.72 47.117 0) (effects (font (size 1.27 1.27))))
  (property "Footprint" "" (at 172.72 50.8 0) (hide yes) (effects (font (size 1.27 1.27))))
  (property "Datasheet" "" (at 172.72 50.8 0) (hide yes) (effects (font (size 1.27 1.27))))
  (property "Description" "Power symbol creates a global label with name \"+3V3\"" (at 172.72 50.8 0) (hide yes) (effects (font (size 1.27 1.27))))
  (pin "1"))
 (symbol
  (lib_id "power:+3V3")
  (at 160.02 81.28 0)
  (unit 1)
  (body_style 1)
  (exclude_from_sim no)
  (in_bom yes)
  (on_board yes)
  (in_pos_files yes)
  (dnp no)
  (property "Reference" "#PWR0409" (at 160.02 81.28 0) (hide yes) (effects (font (size 1.27 1.27))))
  (property "Value" "VCCO0_1_2_3V3" (at 160.02 77.597 0) (effects (font (size 1.27 1.27))))
  (property "Footprint" "" (at 160.02 81.28 0) (hide yes) (effects (font (size 1.27 1.27))))
  (property "Datasheet" "" (at 160.02 81.28 0) (hide yes) (effects (font (size 1.27 1.27))))
  (property "Description" "Power symbol creates a global label with name \"+3V3\"" (at 160.02 81.28 0) (hide yes) (effects (font (size 1.27 1.27))))
  (pin "1"))
 (symbol
  (lib_id "power:+3V3")
  (at 205.74 113.03 0)
  (unit 1)
  (body_style 1)
  (exclude_from_sim no)
  (in_bom yes)
  (on_board yes)
  (in_pos_files yes)
  (dnp no)
  (property "Reference" "#PWR0410" (at 205.74 113.03 0) (hide yes) (effects (font (size 1.27 1.27))))
  (property "Value" "VCCO0_1_2_3V3" (at 205.74 109.347 0) (effects (font (size 1.27 1.27))))
  (property "Footprint" "" (at 205.74 113.03 0) (hide yes) (effects (font (size 1.27 1.27))))
  (property "Datasheet" "" (at 205.74 113.03 0) (hide yes) (effects (font (size 1.27 1.27))))
  (property "Description" "Power symbol creates a global label with name \"+3V3\"" (at 205.74 113.03 0) (hide yes) (effects (font (size 1.27 1.27))))
  (pin "1"))
 (symbol
  (lib_id "power:GND")
  (at 205.74 120.65 0)
  (unit 1)
  (body_style 1)
  (exclude_from_sim no)
  (in_bom yes)
  (on_board yes)
  (in_pos_files yes)
  (dnp no)
  (property "Reference" "#PWR0411" (at 205.74 120.65 0) (hide yes) (effects (font (size 1.27 1.27))))
  (property "Value" "GND" (at 205.74 124.333 0) (effects (font (size 1.27 1.27))))
  (property "Footprint" "" (at 205.74 120.65 0) (hide yes) (effects (font (size 1.27 1.27))))
  (property "Datasheet" "" (at 205.74 120.65 0) (hide yes) (effects (font (size 1.27 1.27))))
  (property "Description" "Power symbol creates a global label with name \"GND\" , ground" (at 205.74 120.65 0) (hide yes) (effects (font (size 1.27 1.27))))
  (pin "1"))
 (symbol
  (lib_id "power:GND")
  (at 271.78 111.76 0)
  (unit 1)
  (body_style 1)
  (exclude_from_sim no)
  (in_bom yes)
  (on_board yes)
  (in_pos_files yes)
  (dnp no)
  (property "Reference" "#PWR0412" (at 271.78 111.76 0) (hide yes) (effects (font (size 1.27 1.27))))
  (property "Value" "GND" (at 271.78 115.443 0) (effects (font (size 1.27 1.27))))
  (property "Footprint" "" (at 271.78 111.76 0) (hide yes) (effects (font (size 1.27 1.27))))
  (property "Datasheet" "" (at 271.78 111.76 0) (hide yes) (effects (font (size 1.27 1.27))))
  (property "Description" "Power symbol creates a global label with name \"GND\" , ground" (at 271.78 111.76 0) (hide yes) (effects (font (size 1.27 1.27))))
  (pin "1"))
 (symbol
  (lib_id "power:+3V3")
  (at 223.52 96.52 90)
  (unit 1)
  (body_style 1)
  (exclude_from_sim no)
  (in_bom yes)
  (on_board yes)
  (in_pos_files yes)
  (dnp no)
  (property "Reference" "#PWR0413" (at 223.52 96.52 90) (hide yes) (effects (font (size 1.27 1.27))))
  (property "Value" "VCCO0_1_2_3V3" (at 212.418 96.52 90) (effects (font (size 1.27 1.27))))
  (property "Footprint" "" (at 223.52 96.52 90) (hide yes) (effects (font (size 1.27 1.27))))
  (property "Datasheet" "" (at 223.52 96.52 90) (hide yes) (effects (font (size 1.27 1.27))))
  (property "Description" "Power symbol creates a global label with name \"+3V3\"" (at 223.52 96.52 90) (hide yes) (effects (font (size 1.27 1.27))))
  (pin "1"))
 (symbol
  (lib_id "power:GND")
  (at 223.52 101.6 270)
  (unit 1)
  (body_style 1)
  (exclude_from_sim no)
  (in_bom yes)
  (on_board yes)
  (in_pos_files yes)
  (dnp no)
  (property "Reference" "#PWR0414" (at 223.52 101.6 90) (hide yes) (effects (font (size 1.27 1.27))))
  (property "Value" "GND" (at 218.418 101.6 90) (effects (font (size 1.27 1.27))))
  (property "Footprint" "" (at 223.52 101.6 90) (hide yes) (effects (font (size 1.27 1.27))))
  (property "Datasheet" "" (at 223.52 101.6 90) (hide yes) (effects (font (size 1.27 1.27))))
  (property "Description" "Power symbol creates a global label with name \"GND\" , ground" (at 223.52 101.6 90) (hide yes) (effects (font (size 1.27 1.27))))
  (pin "1"))
 (symbol
  (lib_id "power:GND")
  (at 68.58 93.98 0)
  (unit 1)
  (body_style 1)
  (exclude_from_sim no)
  (in_bom yes)
  (on_board yes)
  (in_pos_files yes)
  (dnp no)
  (property "Reference" "#PWR0415" (at 68.58 93.98 0) (hide yes) (effects (font (size 1.27 1.27))))
  (property "Value" "GND" (at 68.58 97.663 0) (effects (font (size 1.27 1.27))))
  (property "Footprint" "" (at 68.58 93.98 0) (hide yes) (effects (font (size 1.27 1.27))))
  (property "Datasheet" "" (at 68.58 93.98 0) (hide yes) (effects (font (size 1.27 1.27))))
  (property "Description" "Power symbol creates a global label with name \"GND\" , ground" (at 68.58 93.98 0) (hide yes) (effects (font (size 1.27 1.27))))
  (pin "1"))
 (sheet_instances
  (path ""
   (page "1")))
 (embedded_fonts no))
